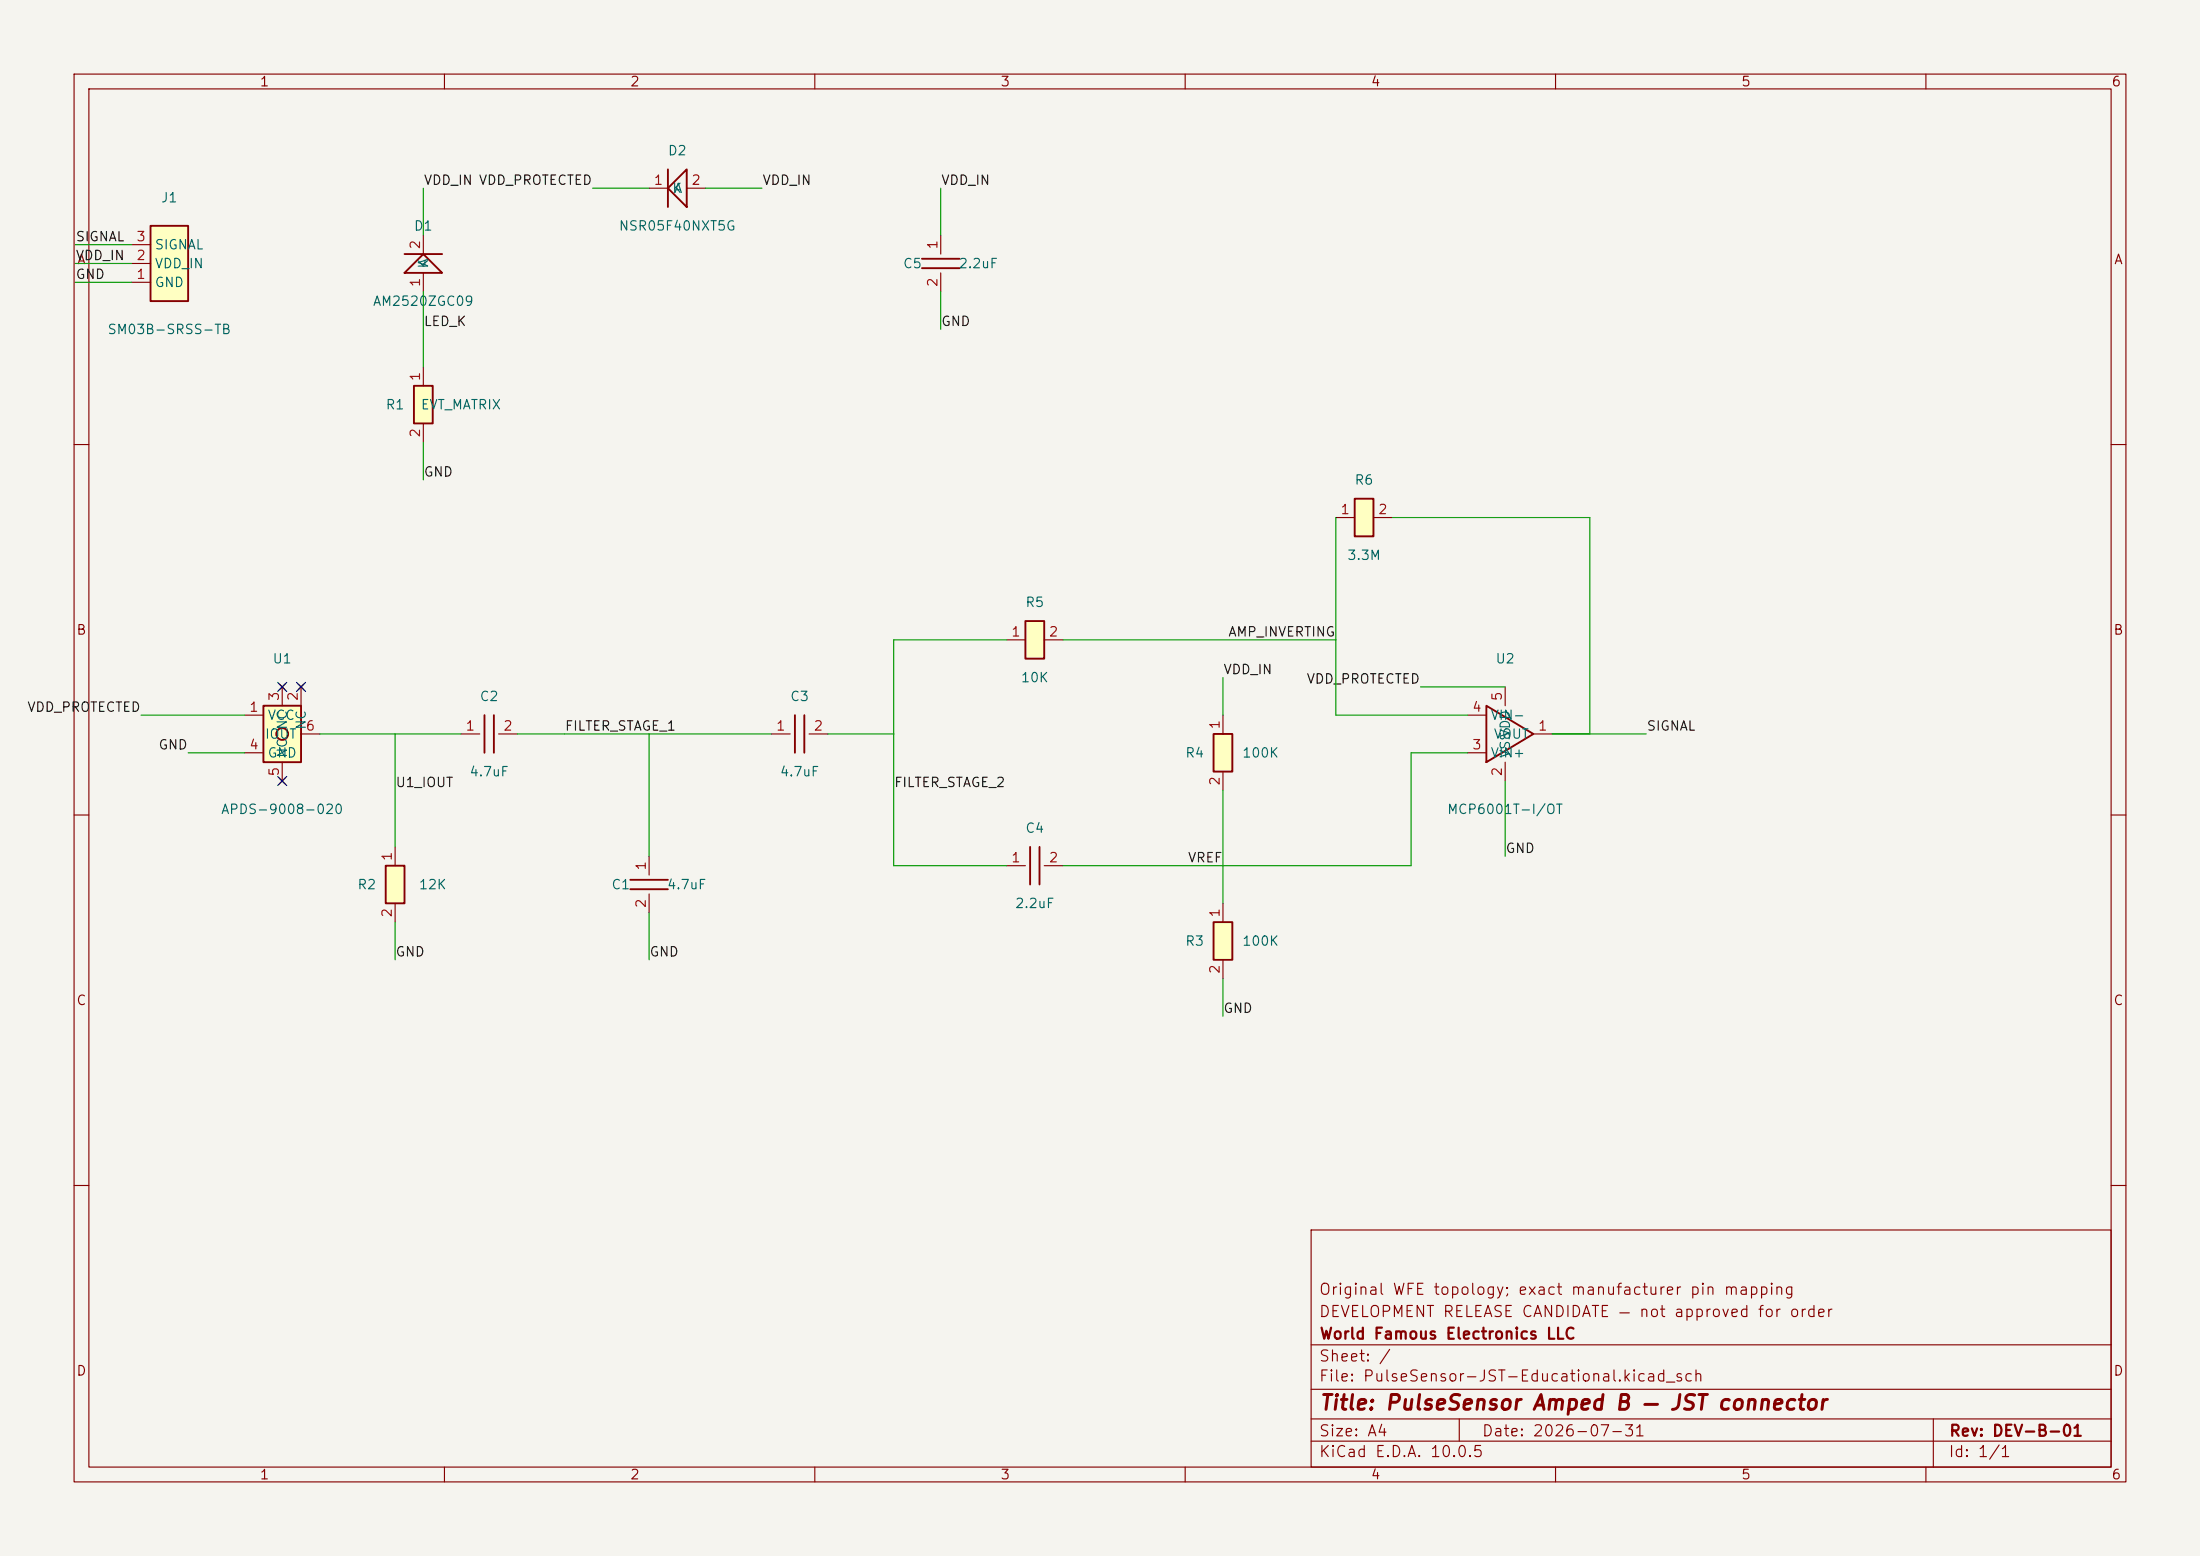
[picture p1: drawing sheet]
(kicad_sch
 (version 20250114)
 (generator "eeschema")
 (generator_version "10.0")
 (paper "A4")
 (title_block
  (title "PulseSensor Amped B — JST connector")
  (date "2026-07-31")
  (rev "DEV-B-01")
  (company "World Famous Electronics LLC")
  (comment 1 "DEVELOPMENT RELEASE CANDIDATE — not approved for order")
  (comment 2 "Original WFE topology; exact manufacturer pin mapping"))
 (lib_symbols
 (symbol "PulseSensor_Amped:R_H"
  (exclude_from_sim no)
  (in_bom yes)
  (on_board yes)
  (property "Reference" "R" (at 0.000 -5.080 0) (effects (font (size 1.27 1.27))))
  (property "Value" "R" (at 0.000 5.080 0) (effects (font (size 1.27 1.27))))
  (property "Footprint" "" (at 0.000 0.000 0) (effects (font (size 1.27 1.27)) (hide yes)))
  (property "Datasheet" "" (at 0.000 0.000 0) (effects (font (size 1.27 1.27)) (hide yes)))
  (property "Description" "" (at 0.000 0.000 0) (effects (font (size 1.27 1.27)) (hide yes)))
  (symbol "R_H_1_1"
   (rectangle (start -1.270 -2.540) (end 1.270 2.540) (stroke (width 0.254) (type default)) (fill (type background)))
   (pin passive line (at -3.810 0.000 0) (length 2.54) (name "~" (effects (font (size 1.27 1.27)))) (number "1" (effects (font (size 1.27 1.27)))))
   (pin passive line (at 3.810 0.000 180) (length 2.54) (name "~" (effects (font (size 1.27 1.27)))) (number "2" (effects (font (size 1.27 1.27))))))
  (embedded_fonts no))
 (symbol "PulseSensor_Amped:R_V"
  (exclude_from_sim no)
  (in_bom yes)
  (on_board yes)
  (property "Reference" "R" (at 0.000 -5.080 0) (effects (font (size 1.27 1.27))))
  (property "Value" "R" (at 0.000 5.080 0) (effects (font (size 1.27 1.27))))
  (property "Footprint" "" (at 0.000 0.000 0) (effects (font (size 1.27 1.27)) (hide yes)))
  (property "Datasheet" "" (at 0.000 0.000 0) (effects (font (size 1.27 1.27)) (hide yes)))
  (property "Description" "" (at 0.000 0.000 0) (effects (font (size 1.27 1.27)) (hide yes)))
  (symbol "R_V_1_1"
   (rectangle (start -1.270 -2.540) (end 1.270 2.540) (stroke (width 0.254) (type default)) (fill (type background)))
   (pin passive line (at 0.000 5.080 270) (length 2.54) (name "~" (effects (font (size 1.27 1.27)))) (number "1" (effects (font (size 1.27 1.27)))))
   (pin passive line (at 0.000 -5.080 90) (length 2.54) (name "~" (effects (font (size 1.27 1.27)))) (number "2" (effects (font (size 1.27 1.27))))))
  (embedded_fonts no))
 (symbol "PulseSensor_Amped:C_H"
  (exclude_from_sim no)
  (in_bom yes)
  (on_board yes)
  (property "Reference" "C" (at 0.000 -5.080 0) (effects (font (size 1.27 1.27))))
  (property "Value" "C" (at 0.000 5.080 0) (effects (font (size 1.27 1.27))))
  (property "Footprint" "" (at 0.000 0.000 0) (effects (font (size 1.27 1.27)) (hide yes)))
  (property "Datasheet" "" (at 0.000 0.000 0) (effects (font (size 1.27 1.27)) (hide yes)))
  (property "Description" "" (at 0.000 0.000 0) (effects (font (size 1.27 1.27)) (hide yes)))
  (symbol "C_H_1_1"
   (polyline (pts (xy -0.635 -2.540) (xy -0.635 2.540)) (stroke (width 0.254) (type default)) (fill (type none)))
   (polyline (pts (xy 0.635 -2.540) (xy 0.635 2.540)) (stroke (width 0.254) (type default)) (fill (type none)))
   (pin passive line (at -3.810 0.000 0) (length 2.54) (name "~" (effects (font (size 1.27 1.27)))) (number "1" (effects (font (size 1.27 1.27)))))
   (pin passive line (at 3.810 0.000 180) (length 2.54) (name "~" (effects (font (size 1.27 1.27)))) (number "2" (effects (font (size 1.27 1.27))))))
  (embedded_fonts no))
 (symbol "PulseSensor_Amped:C_V"
  (exclude_from_sim no)
  (in_bom yes)
  (on_board yes)
  (property "Reference" "C" (at 0.000 -5.080 0) (effects (font (size 1.27 1.27))))
  (property "Value" "C" (at 0.000 5.080 0) (effects (font (size 1.27 1.27))))
  (property "Footprint" "" (at 0.000 0.000 0) (effects (font (size 1.27 1.27)) (hide yes)))
  (property "Datasheet" "" (at 0.000 0.000 0) (effects (font (size 1.27 1.27)) (hide yes)))
  (property "Description" "" (at 0.000 0.000 0) (effects (font (size 1.27 1.27)) (hide yes)))
  (symbol "C_V_1_1"
   (polyline (pts (xy -2.540 -0.635) (xy 2.540 -0.635)) (stroke (width 0.254) (type default)) (fill (type none)))
   (polyline (pts (xy -2.540 0.635) (xy 2.540 0.635)) (stroke (width 0.254) (type default)) (fill (type none)))
   (pin passive line (at 0.000 3.810 270) (length 2.54) (name "~" (effects (font (size 1.27 1.27)))) (number "1" (effects (font (size 1.27 1.27)))))
   (pin passive line (at 0.000 -3.810 90) (length 2.54) (name "~" (effects (font (size 1.27 1.27)))) (number "2" (effects (font (size 1.27 1.27))))))
  (embedded_fonts no))
 (symbol "PulseSensor_Amped:NSR05F40NXT5G"
  (exclude_from_sim no)
  (in_bom yes)
  (on_board yes)
  (property "Reference" "D" (at 0.000 -5.080 0) (effects (font (size 1.27 1.27))))
  (property "Value" "NSR05F40NXT5G" (at 0.000 5.080 0) (effects (font (size 1.27 1.27))))
  (property "Footprint" "" (at 0.000 0.000 0) (effects (font (size 1.27 1.27)) (hide yes)))
  (property "Datasheet" "" (at 0.000 0.000 0) (effects (font (size 1.27 1.27)) (hide yes)))
  (property "Description" "" (at 0.000 0.000 0) (effects (font (size 1.27 1.27)) (hide yes)))
  (symbol "NSR05F40NXT5G_1_1"
   (polyline (pts (xy -1.270 -2.540) (xy -1.270 2.540)) (stroke (width 0.254) (type default)) (fill (type none)))
   (polyline (pts (xy 1.270 -2.540) (xy -1.270 0.000) (xy 1.270 2.540) (xy 1.270 -2.540)) (stroke (width 0.254) (type default)) (fill (type none)))
   (pin power_out line (at -3.810 0.000 0) (length 2.54) (name "K" (effects (font (size 1.27 1.27)))) (number "1" (effects (font (size 1.27 1.27)))))
   (pin passive line (at 3.810 0.000 180) (length 2.54) (name "A" (effects (font (size 1.27 1.27)))) (number "2" (effects (font (size 1.27 1.27))))))
  (embedded_fonts no))
 (symbol "PulseSensor_Amped:AM2520ZGC09"
  (exclude_from_sim no)
  (in_bom yes)
  (on_board yes)
  (property "Reference" "D" (at 0.000 -5.080 0) (effects (font (size 1.27 1.27))))
  (property "Value" "AM2520ZGC09" (at 0.000 5.080 0) (effects (font (size 1.27 1.27))))
  (property "Footprint" "" (at 0.000 0.000 0) (effects (font (size 1.27 1.27)) (hide yes)))
  (property "Datasheet" "" (at 0.000 0.000 0) (effects (font (size 1.27 1.27)) (hide yes)))
  (property "Description" "" (at 0.000 0.000 0) (effects (font (size 1.27 1.27)) (hide yes)))
  (symbol "AM2520ZGC09_1_1"
   (polyline (pts (xy -2.540 1.270) (xy 2.540 1.270)) (stroke (width 0.254) (type default)) (fill (type none)))
   (polyline (pts (xy -2.540 -1.270) (xy 0.000 1.270) (xy 2.540 -1.270) (xy -2.540 -1.270)) (stroke (width 0.254) (type default)) (fill (type none)))
   (pin passive line (at 0.000 3.810 270) (length 2.54) (name "A" (effects (font (size 1.27 1.27)))) (number "2" (effects (font (size 1.27 1.27)))))
   (pin passive line (at 0.000 -3.810 90) (length 2.54) (name "K" (effects (font (size 1.27 1.27)))) (number "1" (effects (font (size 1.27 1.27))))))
  (embedded_fonts no))
 (symbol "PulseSensor_Amped:APDS-9008-020"
  (exclude_from_sim no)
  (in_bom yes)
  (on_board yes)
  (property "Reference" "U" (at 0.000 -5.080 0) (effects (font (size 1.27 1.27))))
  (property "Value" "APDS-9008-020" (at 0.000 5.080 0) (effects (font (size 1.27 1.27))))
  (property "Footprint" "" (at 0.000 0.000 0) (effects (font (size 1.27 1.27)) (hide yes)))
  (property "Datasheet" "" (at 0.000 0.000 0) (effects (font (size 1.27 1.27)) (hide yes)))
  (property "Description" "" (at 0.000 0.000 0) (effects (font (size 1.27 1.27)) (hide yes)))
  (symbol "APDS-9008-020_1_1"
   (rectangle (start -2.540 -3.810) (end 2.540 3.810) (stroke (width 0.254) (type default)) (fill (type background)))
   (circle (center 0.000 0.000) (radius 0.800) (stroke (width 0.254) (type default)) (fill (type none)))
   (pin power_in line (at -5.080 2.540 0) (length 2.54) (name "VCC" (effects (font (size 1.27 1.27)))) (number "1" (effects (font (size 1.27 1.27)))))
   (pin no_connect line (at 2.540 6.350 270) (length 2.54) (name "NC" (effects (font (size 1.27 1.27)))) (number "2" (effects (font (size 1.27 1.27)))))
   (pin no_connect line (at 0.000 6.350 270) (length 2.54) (name "NC" (effects (font (size 1.27 1.27)))) (number "3" (effects (font (size 1.27 1.27)))))
   (pin power_in line (at -5.080 -2.540 0) (length 2.54) (name "GND" (effects (font (size 1.27 1.27)))) (number "4" (effects (font (size 1.27 1.27)))))
   (pin no_connect line (at 0.000 -6.350 90) (length 2.54) (name "NC" (effects (font (size 1.27 1.27)))) (number "5" (effects (font (size 1.27 1.27)))))
   (pin output line (at 5.080 0.000 180) (length 2.54) (name "IOUT" (effects (font (size 1.27 1.27)))) (number "6" (effects (font (size 1.27 1.27))))))
  (embedded_fonts no))
 (symbol "PulseSensor_Amped:MCP6001T-I_OT"
  (exclude_from_sim no)
  (in_bom yes)
  (on_board yes)
  (property "Reference" "U" (at 0.000 -5.080 0) (effects (font (size 1.27 1.27))))
  (property "Value" "MCP6001T-I/OT" (at 0.000 5.080 0) (effects (font (size 1.27 1.27))))
  (property "Footprint" "" (at 0.000 0.000 0) (effects (font (size 1.27 1.27)) (hide yes)))
  (property "Datasheet" "" (at 0.000 0.000 0) (effects (font (size 1.27 1.27)) (hide yes)))
  (property "Description" "" (at 0.000 0.000 0) (effects (font (size 1.27 1.27)) (hide yes)))
  (symbol "MCP6001T-I_OT_1_1"
   (polyline (pts (xy -2.540 -3.810) (xy -2.540 3.810) (xy 3.810 0.000) (xy -2.540 -3.810)) (stroke (width 0.254) (type default)) (fill (type none)))
   (pin output line (at 6.350 0.000 180) (length 2.54) (name "VOUT" (effects (font (size 1.27 1.27)))) (number "1" (effects (font (size 1.27 1.27)))))
   (pin power_in line (at 0.000 -6.350 90) (length 2.54) (name "VSS" (effects (font (size 1.27 1.27)))) (number "2" (effects (font (size 1.27 1.27)))))
   (pin input line (at -5.080 -2.540 0) (length 2.54) (name "VIN+" (effects (font (size 1.27 1.27)))) (number "3" (effects (font (size 1.27 1.27)))))
   (pin input line (at -5.080 2.540 0) (length 2.54) (name "VIN-" (effects (font (size 1.27 1.27)))) (number "4" (effects (font (size 1.27 1.27)))))
   (pin power_in line (at 0.000 6.350 270) (length 2.54) (name "VDD" (effects (font (size 1.27 1.27)))) (number "5" (effects (font (size 1.27 1.27))))))
  (embedded_fonts no))
 (symbol "PulseSensor_Amped:SM03B-SRSS-TB"
  (exclude_from_sim no)
  (in_bom yes)
  (on_board yes)
  (property "Reference" "J" (at 0.000 -5.080 0) (effects (font (size 1.27 1.27))))
  (property "Value" "SM03B-SRSS-TB" (at 0.000 5.080 0) (effects (font (size 1.27 1.27))))
  (property "Footprint" "" (at 0.000 0.000 0) (effects (font (size 1.27 1.27)) (hide yes)))
  (property "Datasheet" "" (at 0.000 0.000 0) (effects (font (size 1.27 1.27)) (hide yes)))
  (property "Description" "" (at 0.000 0.000 0) (effects (font (size 1.27 1.27)) (hide yes)))
  (symbol "SM03B-SRSS-TB_1_1"
   (rectangle (start -2.540 -5.080) (end 2.540 5.080) (stroke (width 0.254) (type default)) (fill (type background)))
   (pin power_out line (at -5.080 -2.540 0) (length 2.54) (name "GND" (effects (font (size 1.27 1.27)))) (number "1" (effects (font (size 1.27 1.27)))))
   (pin power_out line (at -5.080 0.000 0) (length 2.54) (name "VDD_IN" (effects (font (size 1.27 1.27)))) (number "2" (effects (font (size 1.27 1.27)))))
   (pin passive line (at -5.080 2.540 0) (length 2.54) (name "SIGNAL" (effects (font (size 1.27 1.27)))) (number "3" (effects (font (size 1.27 1.27))))))
  (embedded_fonts no)))
 (wire
  (pts (xy 17.780 38.100) (xy 10.160 38.100))
  (stroke (width 0) (type solid)))
 (wire
  (pts (xy 17.780 35.560) (xy 10.160 35.560))
  (stroke (width 0) (type solid)))
 (wire
  (pts (xy 17.780 33.020) (xy 10.160 33.020))
  (stroke (width 0) (type solid)))
 (wire
  (pts (xy 57.150 31.750) (xy 57.150 25.400))
  (stroke (width 0) (type solid)))
 (wire
  (pts (xy 57.150 39.370) (xy 57.150 49.530))
  (stroke (width 0) (type solid)))
 (wire
  (pts (xy 57.150 59.690) (xy 57.150 64.770))
  (stroke (width 0) (type solid)))
 (wire
  (pts (xy 87.630 25.400) (xy 80.010 25.400))
  (stroke (width 0) (type solid)))
 (wire
  (pts (xy 95.250 25.400) (xy 102.870 25.400))
  (stroke (width 0) (type solid)))
 (wire
  (pts (xy 127.000 31.750) (xy 127.000 25.400))
  (stroke (width 0) (type solid)))
 (wire
  (pts (xy 127.000 39.370) (xy 127.000 44.450))
  (stroke (width 0) (type solid)))
 (wire
  (pts (xy 33.020 96.520) (xy 19.050 96.520))
  (stroke (width 0) (type solid)))
 (wire
  (pts (xy 33.020 101.600) (xy 25.400 101.600))
  (stroke (width 0) (type solid)))
 (wire
  (pts (xy 43.180 99.060) (xy 53.340 99.060))
  (stroke (width 0) (type solid)))
 (wire
  (pts (xy 53.340 99.060) (xy 62.230 99.060))
  (stroke (width 0) (type solid)))
 (wire
  (pts (xy 69.850 99.060) (xy 76.200 99.060))
  (stroke (width 0) (type solid)))
 (wire
  (pts (xy 76.200 99.060) (xy 87.630 99.060))
  (stroke (width 0) (type solid)))
 (wire
  (pts (xy 87.630 99.060) (xy 104.140 99.060))
  (stroke (width 0) (type solid)))
 (wire
  (pts (xy 53.340 99.060) (xy 53.340 114.300))
  (stroke (width 0) (type solid)))
 (wire
  (pts (xy 87.630 99.060) (xy 87.630 115.570))
  (stroke (width 0) (type solid)))
 (wire
  (pts (xy 53.340 124.460) (xy 53.340 129.540))
  (stroke (width 0) (type solid)))
 (wire
  (pts (xy 87.630 123.190) (xy 87.630 129.540))
  (stroke (width 0) (type solid)))
 (wire
  (pts (xy 111.760 99.060) (xy 120.650 99.060))
  (stroke (width 0) (type solid)))
 (wire
  (pts (xy 120.650 99.060) (xy 120.650 86.360))
  (stroke (width 0) (type solid)))
 (wire
  (pts (xy 120.650 86.360) (xy 135.890 86.360))
  (stroke (width 0) (type solid)))
 (wire
  (pts (xy 120.650 99.060) (xy 120.650 116.840))
  (stroke (width 0) (type solid)))
 (wire
  (pts (xy 120.650 116.840) (xy 135.890 116.840))
  (stroke (width 0) (type solid)))
 (wire
  (pts (xy 143.510 86.360) (xy 180.340 86.360))
  (stroke (width 0) (type solid)))
 (wire
  (pts (xy 180.340 86.360) (xy 180.340 96.520))
  (stroke (width 0) (type solid)))
 (wire
  (pts (xy 180.340 96.520) (xy 198.120 96.520))
  (stroke (width 0) (type solid)))
 (wire
  (pts (xy 180.340 69.850) (xy 180.340 86.360))
  (stroke (width 0) (type solid)))
 (wire
  (pts (xy 187.960 69.850) (xy 214.630 69.850))
  (stroke (width 0) (type solid)))
 (wire
  (pts (xy 214.630 69.850) (xy 214.630 99.060))
  (stroke (width 0) (type solid)))
 (wire
  (pts (xy 214.630 99.060) (xy 209.550 99.060))
  (stroke (width 0) (type solid)))
 (wire
  (pts (xy 143.510 116.840) (xy 165.100 116.840))
  (stroke (width 0) (type solid)))
 (wire
  (pts (xy 165.100 106.680) (xy 165.100 116.840))
  (stroke (width 0) (type solid)))
 (wire
  (pts (xy 165.100 116.840) (xy 165.100 121.920))
  (stroke (width 0) (type solid)))
 (wire
  (pts (xy 165.100 116.840) (xy 190.500 116.840))
  (stroke (width 0) (type solid)))
 (wire
  (pts (xy 190.500 116.840) (xy 190.500 101.600))
  (stroke (width 0) (type solid)))
 (wire
  (pts (xy 190.500 101.600) (xy 198.120 101.600))
  (stroke (width 0) (type solid)))
 (wire
  (pts (xy 165.100 96.520) (xy 165.100 91.440))
  (stroke (width 0) (type solid)))
 (wire
  (pts (xy 165.100 132.080) (xy 165.100 137.160))
  (stroke (width 0) (type solid)))
 (wire
  (pts (xy 203.200 92.710) (xy 191.770 92.710))
  (stroke (width 0) (type solid)))
 (wire
  (pts (xy 203.200 105.410) (xy 203.200 115.570))
  (stroke (width 0) (type solid)))
 (wire
  (pts (xy 209.550 99.060) (xy 222.250 99.060))
  (stroke (width 0) (type solid)))
 (label "GND"
  (at 10.160 38.100 0)
  (effects (font (size 1.27 1.27)) (justify left bottom)))
 (label "VDD_IN"
  (at 10.160 35.560 0)
  (effects (font (size 1.27 1.27)) (justify left bottom)))
 (label "SIGNAL"
  (at 10.160 33.020 0)
  (effects (font (size 1.27 1.27)) (justify left bottom)))
 (label "VDD_IN"
  (at 57.150 25.400 0)
  (effects (font (size 1.27 1.27)) (justify left bottom)))
 (label "LED_K"
  (at 57.150 44.450 0)
  (effects (font (size 1.27 1.27)) (justify left bottom)))
 (label "GND"
  (at 57.150 64.770 0)
  (effects (font (size 1.27 1.27)) (justify left bottom)))
 (label "VDD_PROTECTED"
  (at 80.010 25.400 180)
  (effects (font (size 1.27 1.27)) (justify right bottom)))
 (label "VDD_IN"
  (at 102.870 25.400 0)
  (effects (font (size 1.27 1.27)) (justify left bottom)))
 (label "VDD_IN"
  (at 127.000 25.400 0)
  (effects (font (size 1.27 1.27)) (justify left bottom)))
 (label "GND"
  (at 127.000 44.450 0)
  (effects (font (size 1.27 1.27)) (justify left bottom)))
 (label "VDD_PROTECTED"
  (at 19.050 96.520 180)
  (effects (font (size 1.27 1.27)) (justify right bottom)))
 (label "GND"
  (at 25.400 101.600 180)
  (effects (font (size 1.27 1.27)) (justify right bottom)))
 (label "U1_IOUT"
  (at 53.340 106.680 0)
  (effects (font (size 1.27 1.27)) (justify left bottom)))
 (label "FILTER_STAGE_1"
  (at 76.200 99.060 0)
  (effects (font (size 1.27 1.27)) (justify left bottom)))
 (label "FILTER_STAGE_2"
  (at 120.650 106.680 0)
  (effects (font (size 1.27 1.27)) (justify left bottom)))
 (label "AMP_INVERTING"
  (at 180.340 86.360 180)
  (effects (font (size 1.27 1.27)) (justify right bottom)))
 (label "VREF"
  (at 165.100 116.840 180)
  (effects (font (size 1.27 1.27)) (justify right bottom)))
 (label "GND"
  (at 53.340 129.540 0)
  (effects (font (size 1.27 1.27)) (justify left bottom)))
 (label "GND"
  (at 87.630 129.540 0)
  (effects (font (size 1.27 1.27)) (justify left bottom)))
 (label "VDD_IN"
  (at 165.100 91.440 0)
  (effects (font (size 1.27 1.27)) (justify left bottom)))
 (label "GND"
  (at 165.100 137.160 0)
  (effects (font (size 1.27 1.27)) (justify left bottom)))
 (label "VDD_PROTECTED"
  (at 191.770 92.710 180)
  (effects (font (size 1.27 1.27)) (justify right bottom)))
 (label "GND"
  (at 203.200 115.570 0)
  (effects (font (size 1.27 1.27)) (justify left bottom)))
 (label "SIGNAL"
  (at 222.250 99.060 0)
  (effects (font (size 1.27 1.27)) (justify left bottom)))
 (no_connect
  (at 40.640 92.710))
 (no_connect
  (at 38.100 92.710))
 (no_connect
  (at 38.100 105.410))
 (symbol
  (lib_id "PulseSensor_Amped:SM03B-SRSS-TB")
  (at 22.860 35.560 0)
  (unit 1)
  (exclude_from_sim no)
  (in_bom yes)
  (on_board yes)
  (dnp no)
  (property "Reference" "J1" (at 22.860 26.670 0) (effects (font (size 1.27 1.27))))
  (property "Value" "SM03B-SRSS-TB" (at 22.860 44.450 0) (effects (font (size 1.27 1.27))))
  (property "Footprint" "Connector_JST:JST_SH_SM03B-SRSS-TB_1x03-1MP_P1.00mm_Horizontal" (at 22.860 35.560 0) (effects (font (size 1.27 1.27)) (hide yes)))
  (property "Datasheet" "https://www.jst-mfg.com/product/pdf/eng/eSH.pdf" (at 22.860 35.560 0) (effects (font (size 1.27 1.27)) (hide yes)))
  (property "Description" "JST SH 3-circuit 1.0 mm side-entry SMT header" (at 22.860 35.560 0) (effects (font (size 1.27 1.27)) (hide yes)))
  (property "Manufacturer" "JST" (at 22.860 35.560 0) (effects (font (size 1.27 1.27)) (hide yes)))
  (property "MPN" "SM03B-SRSS-TB" (at 22.860 35.560 0) (effects (font (size 1.27 1.27)) (hide yes)))
  (pin "1")
  (pin "2")
  (pin "3"))
 (symbol
  (lib_id "PulseSensor_Amped:AM2520ZGC09")
  (at 57.150 35.560 0)
  (unit 1)
  (exclude_from_sim no)
  (in_bom yes)
  (on_board yes)
  (dnp no)
  (property "Reference" "D1" (at 57.150 30.480 0) (effects (font (size 1.27 1.27))))
  (property "Value" "AM2520ZGC09" (at 57.150 40.640 0) (effects (font (size 1.27 1.27))))
  (property "Footprint" "PulseSensor_Amped:AM2520ZGC09_ReverseMount_OriginalAperture" (at 57.150 35.560 0) (effects (font (size 1.27 1.27)) (hide yes)))
  (property "Datasheet" "https://www.kingbrightusa.com/images/catalog/spec/am2520zgc09.pdf" (at 57.150 35.560 0) (effects (font (size 1.27 1.27)) (hide yes)))
  (property "Description" "Reverse-mount green LED, original optical aperture" (at 57.150 35.560 0) (effects (font (size 1.27 1.27)) (hide yes)))
  (property "Manufacturer" "Kingbright" (at 57.150 35.560 0) (effects (font (size 1.27 1.27)) (hide yes)))
  (property "MPN" "AM2520ZGC09" (at 57.150 35.560 0) (effects (font (size 1.27 1.27)) (hide yes)))
  (pin "1")
  (pin "2"))
 (symbol
  (lib_id "PulseSensor_Amped:R_V")
  (at 57.150 54.610 0)
  (unit 1)
  (exclude_from_sim no)
  (in_bom yes)
  (on_board yes)
  (dnp no)
  (property "Reference" "R1" (at 53.340 54.610 0) (effects (font (size 1.27 1.27))))
  (property "Value" "EVT_MATRIX" (at 62.230 54.610 0) (effects (font (size 1.27 1.27))))
  (property "Footprint" "PulseSensor_Amped:R_0402_Educational" (at 57.150 54.610 0) (effects (font (size 1.27 1.27)) (hide yes)))
  (property "Datasheet" "../constraints/r1-screening-matrix.json" (at 57.150 54.610 0) (effects (font (size 1.27 1.27)) (hide yes)))
  (property "Description" "LED current limiting resistor; populate exact value/MPN per controlled 10-board EVT screening matrix" (at 57.150 54.610 0) (effects (font (size 1.27 1.27)) (hide yes)))
  (property "Manufacturer" "Yageo" (at 57.150 54.610 0) (effects (font (size 1.27 1.27)) (hide yes)))
  (property "MPN" "SEE_R1_SCREENING_MATRIX" (at 57.150 54.610 0) (effects (font (size 1.27 1.27)) (hide yes)))
  (pin "1")
  (pin "2"))
 (symbol
  (lib_id "PulseSensor_Amped:NSR05F40NXT5G")
  (at 91.440 25.400 0)
  (unit 1)
  (exclude_from_sim no)
  (in_bom yes)
  (on_board yes)
  (dnp no)
  (property "Reference" "D2" (at 91.440 20.320 0) (effects (font (size 1.27 1.27))))
  (property "Value" "NSR05F40NXT5G" (at 91.440 30.480 0) (effects (font (size 1.27 1.27))))
  (property "Footprint" "PulseSensor_Amped:NSR05F40NXT5G_DSN2" (at 91.440 25.400 0) (effects (font (size 1.27 1.27)) (hide yes)))
  (property "Datasheet" "https://www.onsemi.com/download/data-sheet/pdf/nsr05f40-d.pdf" (at 91.440 25.400 0) (effects (font (size 1.27 1.27)) (hide yes)))
  (property "Description" "40 V 500 mA Schottky barrier diode, DSN2" (at 91.440 25.400 0) (effects (font (size 1.27 1.27)) (hide yes)))
  (property "Manufacturer" "onsemi" (at 91.440 25.400 0) (effects (font (size 1.27 1.27)) (hide yes)))
  (property "MPN" "NSR05F40NXT5G" (at 91.440 25.400 0) (effects (font (size 1.27 1.27)) (hide yes)))
  (pin "1")
  (pin "2"))
 (symbol
  (lib_id "PulseSensor_Amped:C_V")
  (at 127.000 35.560 0)
  (unit 1)
  (exclude_from_sim no)
  (in_bom yes)
  (on_board yes)
  (dnp no)
  (property "Reference" "C5" (at 123.190 35.560 0) (effects (font (size 1.27 1.27))))
  (property "Value" "2.2uF" (at 132.080 35.560 0) (effects (font (size 1.27 1.27))))
  (property "Footprint" "PulseSensor_Amped:C_0402_Educational" (at 127.000 35.560 0) (effects (font (size 1.27 1.27)) (hide yes)))
  (property "Datasheet" "" (at 127.000 35.560 0) (effects (font (size 1.27 1.27)) (hide yes)))
  (property "Description" "Raw input bypass capacitor" (at 127.000 35.560 0) (effects (font (size 1.27 1.27)) (hide yes)))
  (property "Manufacturer" "Murata" (at 127.000 35.560 0) (effects (font (size 1.27 1.27)) (hide yes)))
  (property "MPN" "GRM155R61A225KE01D" (at 127.000 35.560 0) (effects (font (size 1.27 1.27)) (hide yes)))
  (pin "1")
  (pin "2"))
 (symbol
  (lib_id "PulseSensor_Amped:APDS-9008-020")
  (at 38.100 99.060 0)
  (unit 1)
  (exclude_from_sim no)
  (in_bom yes)
  (on_board yes)
  (dnp no)
  (property "Reference" "U1" (at 38.100 88.900 0) (effects (font (size 1.27 1.27))))
  (property "Value" "APDS-9008-020" (at 38.100 109.220 0) (effects (font (size 1.27 1.27))))
  (property "Footprint" "PulseSensor_Amped:APDS-9008-020" (at 38.100 99.060 0) (effects (font (size 1.27 1.27)) (hide yes)))
  (property "Datasheet" "https://docs.broadcom.com/doc/AV02-1169EN" (at 38.100 99.060 0) (effects (font (size 1.27 1.27)) (hide yes)))
  (property "Description" "Miniature analog-output ambient light photo sensor" (at 38.100 99.060 0) (effects (font (size 1.27 1.27)) (hide yes)))
  (property "Manufacturer" "Broadcom" (at 38.100 99.060 0) (effects (font (size 1.27 1.27)) (hide yes)))
  (property "MPN" "APDS-9008-020" (at 38.100 99.060 0) (effects (font (size 1.27 1.27)) (hide yes)))
  (pin "1")
  (pin "2")
  (pin "3")
  (pin "4")
  (pin "5")
  (pin "6"))
 (symbol
  (lib_id "PulseSensor_Amped:C_H")
  (at 66.040 99.060 0)
  (unit 1)
  (exclude_from_sim no)
  (in_bom yes)
  (on_board yes)
  (dnp no)
  (property "Reference" "C2" (at 66.040 93.980 0) (effects (font (size 1.27 1.27))))
  (property "Value" "4.7uF" (at 66.040 104.140 0) (effects (font (size 1.27 1.27))))
  (property "Footprint" "PulseSensor_Amped:C_0402_Educational" (at 66.040 99.060 0) (effects (font (size 1.27 1.27)) (hide yes)))
  (property "Datasheet" "" (at 66.040 99.060 0) (effects (font (size 1.27 1.27)) (hide yes)))
  (property "Description" "Original signal filter capacitor" (at 66.040 99.060 0) (effects (font (size 1.27 1.27)) (hide yes)))
  (property "Manufacturer" "Murata" (at 66.040 99.060 0) (effects (font (size 1.27 1.27)) (hide yes)))
  (property "MPN" "GRM155R60J475ME47D" (at 66.040 99.060 0) (effects (font (size 1.27 1.27)) (hide yes)))
  (pin "1")
  (pin "2"))
 (symbol
  (lib_id "PulseSensor_Amped:R_V")
  (at 53.340 119.380 0)
  (unit 1)
  (exclude_from_sim no)
  (in_bom yes)
  (on_board yes)
  (dnp no)
  (property "Reference" "R2" (at 49.530 119.380 0) (effects (font (size 1.27 1.27))))
  (property "Value" "12K" (at 58.420 119.380 0) (effects (font (size 1.27 1.27))))
  (property "Footprint" "PulseSensor_Amped:R_0402_Educational" (at 53.340 119.380 0) (effects (font (size 1.27 1.27)) (hide yes)))
  (property "Datasheet" "" (at 53.340 119.380 0) (effects (font (size 1.27 1.27)) (hide yes)))
  (property "Description" "APDS load resistor" (at 53.340 119.380 0) (effects (font (size 1.27 1.27)) (hide yes)))
  (property "Manufacturer" "Yageo" (at 53.340 119.380 0) (effects (font (size 1.27 1.27)) (hide yes)))
  (property "MPN" "RC0402FR-0712KL" (at 53.340 119.380 0) (effects (font (size 1.27 1.27)) (hide yes)))
  (pin "1")
  (pin "2"))
 (symbol
  (lib_id "PulseSensor_Amped:C_V")
  (at 87.630 119.380 0)
  (unit 1)
  (exclude_from_sim no)
  (in_bom yes)
  (on_board yes)
  (dnp no)
  (property "Reference" "C1" (at 83.820 119.380 0) (effects (font (size 1.27 1.27))))
  (property "Value" "4.7uF" (at 92.710 119.380 0) (effects (font (size 1.27 1.27))))
  (property "Footprint" "PulseSensor_Amped:C_0402_Educational" (at 87.630 119.380 0) (effects (font (size 1.27 1.27)) (hide yes)))
  (property "Datasheet" "" (at 87.630 119.380 0) (effects (font (size 1.27 1.27)) (hide yes)))
  (property "Description" "Original signal filter capacitor" (at 87.630 119.380 0) (effects (font (size 1.27 1.27)) (hide yes)))
  (property "Manufacturer" "Murata" (at 87.630 119.380 0) (effects (font (size 1.27 1.27)) (hide yes)))
  (property "MPN" "GRM155R60J475ME47D" (at 87.630 119.380 0) (effects (font (size 1.27 1.27)) (hide yes)))
  (pin "1")
  (pin "2"))
 (symbol
  (lib_id "PulseSensor_Amped:C_H")
  (at 107.950 99.060 0)
  (unit 1)
  (exclude_from_sim no)
  (in_bom yes)
  (on_board yes)
  (dnp no)
  (property "Reference" "C3" (at 107.950 93.980 0) (effects (font (size 1.27 1.27))))
  (property "Value" "4.7uF" (at 107.950 104.140 0) (effects (font (size 1.27 1.27))))
  (property "Footprint" "PulseSensor_Amped:C_0402_Educational" (at 107.950 99.060 0) (effects (font (size 1.27 1.27)) (hide yes)))
  (property "Datasheet" "" (at 107.950 99.060 0) (effects (font (size 1.27 1.27)) (hide yes)))
  (property "Description" "Original signal filter capacitor" (at 107.950 99.060 0) (effects (font (size 1.27 1.27)) (hide yes)))
  (property "Manufacturer" "Murata" (at 107.950 99.060 0) (effects (font (size 1.27 1.27)) (hide yes)))
  (property "MPN" "GRM155R60J475ME47D" (at 107.950 99.060 0) (effects (font (size 1.27 1.27)) (hide yes)))
  (pin "1")
  (pin "2"))
 (symbol
  (lib_id "PulseSensor_Amped:R_H")
  (at 139.700 86.360 0)
  (unit 1)
  (exclude_from_sim no)
  (in_bom yes)
  (on_board yes)
  (dnp no)
  (property "Reference" "R5" (at 139.700 81.280 0) (effects (font (size 1.27 1.27))))
  (property "Value" "10K" (at 139.700 91.440 0) (effects (font (size 1.27 1.27))))
  (property "Footprint" "PulseSensor_Amped:R_0402_Educational" (at 139.700 86.360 0) (effects (font (size 1.27 1.27)) (hide yes)))
  (property "Datasheet" "" (at 139.700 86.360 0) (effects (font (size 1.27 1.27)) (hide yes)))
  (property "Description" "Op-amp inverting input resistor" (at 139.700 86.360 0) (effects (font (size 1.27 1.27)) (hide yes)))
  (property "Manufacturer" "Yageo" (at 139.700 86.360 0) (effects (font (size 1.27 1.27)) (hide yes)))
  (property "MPN" "RC0402FR-0710KL" (at 139.700 86.360 0) (effects (font (size 1.27 1.27)) (hide yes)))
  (pin "1")
  (pin "2"))
 (symbol
  (lib_id "PulseSensor_Amped:C_H")
  (at 139.700 116.840 0)
  (unit 1)
  (exclude_from_sim no)
  (in_bom yes)
  (on_board yes)
  (dnp no)
  (property "Reference" "C4" (at 139.700 111.760 0) (effects (font (size 1.27 1.27))))
  (property "Value" "2.2uF" (at 139.700 121.920 0) (effects (font (size 1.27 1.27))))
  (property "Footprint" "PulseSensor_Amped:C_0402_Educational" (at 139.700 116.840 0) (effects (font (size 1.27 1.27)) (hide yes)))
  (property "Datasheet" "" (at 139.700 116.840 0) (effects (font (size 1.27 1.27)) (hide yes)))
  (property "Description" "Original signal coupling capacitor" (at 139.700 116.840 0) (effects (font (size 1.27 1.27)) (hide yes)))
  (property "Manufacturer" "Murata" (at 139.700 116.840 0) (effects (font (size 1.27 1.27)) (hide yes)))
  (property "MPN" "GRM155R61A225KE01D" (at 139.700 116.840 0) (effects (font (size 1.27 1.27)) (hide yes)))
  (pin "1")
  (pin "2"))
 (symbol
  (lib_id "PulseSensor_Amped:R_V")
  (at 165.100 101.600 0)
  (unit 1)
  (exclude_from_sim no)
  (in_bom yes)
  (on_board yes)
  (dnp no)
  (property "Reference" "R4" (at 161.290 101.600 0) (effects (font (size 1.27 1.27))))
  (property "Value" "100K" (at 170.180 101.600 0) (effects (font (size 1.27 1.27))))
  (property "Footprint" "PulseSensor_Amped:R_0402_Educational" (at 165.100 101.600 0) (effects (font (size 1.27 1.27)) (hide yes)))
  (property "Datasheet" "" (at 165.100 101.600 0) (effects (font (size 1.27 1.27)) (hide yes)))
  (property "Description" "Mid-supply divider upper resistor" (at 165.100 101.600 0) (effects (font (size 1.27 1.27)) (hide yes)))
  (property "Manufacturer" "Yageo" (at 165.100 101.600 0) (effects (font (size 1.27 1.27)) (hide yes)))
  (property "MPN" "RC0402FR-07100KL" (at 165.100 101.600 0) (effects (font (size 1.27 1.27)) (hide yes)))
  (pin "1")
  (pin "2"))
 (symbol
  (lib_id "PulseSensor_Amped:R_V")
  (at 165.100 127.000 0)
  (unit 1)
  (exclude_from_sim no)
  (in_bom yes)
  (on_board yes)
  (dnp no)
  (property "Reference" "R3" (at 161.290 127.000 0) (effects (font (size 1.27 1.27))))
  (property "Value" "100K" (at 170.180 127.000 0) (effects (font (size 1.27 1.27))))
  (property "Footprint" "PulseSensor_Amped:R_0402_Educational" (at 165.100 127.000 0) (effects (font (size 1.27 1.27)) (hide yes)))
  (property "Datasheet" "" (at 165.100 127.000 0) (effects (font (size 1.27 1.27)) (hide yes)))
  (property "Description" "Mid-supply divider lower resistor" (at 165.100 127.000 0) (effects (font (size 1.27 1.27)) (hide yes)))
  (property "Manufacturer" "Yageo" (at 165.100 127.000 0) (effects (font (size 1.27 1.27)) (hide yes)))
  (property "MPN" "RC0402FR-07100KL" (at 165.100 127.000 0) (effects (font (size 1.27 1.27)) (hide yes)))
  (pin "1")
  (pin "2"))
 (symbol
  (lib_id "PulseSensor_Amped:R_H")
  (at 184.150 69.850 0)
  (unit 1)
  (exclude_from_sim no)
  (in_bom yes)
  (on_board yes)
  (dnp no)
  (property "Reference" "R6" (at 184.150 64.770 0) (effects (font (size 1.27 1.27))))
  (property "Value" "3.3M" (at 184.150 74.930 0) (effects (font (size 1.27 1.27))))
  (property "Footprint" "PulseSensor_Amped:R_0402_Educational" (at 184.150 69.850 0) (effects (font (size 1.27 1.27)) (hide yes)))
  (property "Datasheet" "" (at 184.150 69.850 0) (effects (font (size 1.27 1.27)) (hide yes)))
  (property "Description" "Op-amp feedback resistor" (at 184.150 69.850 0) (effects (font (size 1.27 1.27)) (hide yes)))
  (property "Manufacturer" "Yageo" (at 184.150 69.850 0) (effects (font (size 1.27 1.27)) (hide yes)))
  (property "MPN" "RC0402FR-073M3L" (at 184.150 69.850 0) (effects (font (size 1.27 1.27)) (hide yes)))
  (pin "1")
  (pin "2"))
 (symbol
  (lib_id "PulseSensor_Amped:MCP6001T-I_OT")
  (at 203.200 99.060 0)
  (unit 1)
  (exclude_from_sim no)
  (in_bom yes)
  (on_board yes)
  (dnp no)
  (property "Reference" "U2" (at 203.200 88.900 0) (effects (font (size 1.27 1.27))))
  (property "Value" "MCP6001T-I/OT" (at 203.200 109.220 0) (effects (font (size 1.27 1.27))))
  (property "Footprint" "Package_TO_SOT_SMD:SOT-23-5" (at 203.200 99.060 0) (effects (font (size 1.27 1.27)) (hide yes)))
  (property "Datasheet" "https://ww1.microchip.com/downloads/en/DeviceDoc/MCP6001-1R-1U-2-4-1-MHz-Low-Power-Op-Amp-DS20001733L.pdf" (at 203.200 99.060 0) (effects (font (size 1.27 1.27)) (hide yes)))
  (property "Description" "1 MHz rail-to-rail input/output op amp, SOT-23-5" (at 203.200 99.060 0) (effects (font (size 1.27 1.27)) (hide yes)))
  (property "Manufacturer" "Microchip" (at 203.200 99.060 0) (effects (font (size 1.27 1.27)) (hide yes)))
  (property "MPN" "MCP6001T-I/OT" (at 203.200 99.060 0) (effects (font (size 1.27 1.27)) (hide yes)))
  (pin "1")
  (pin "2")
  (pin "3")
  (pin "4")
  (pin "5"))
 (sheet_instances
  (path "" (page "1")))
 (embedded_fonts no))
